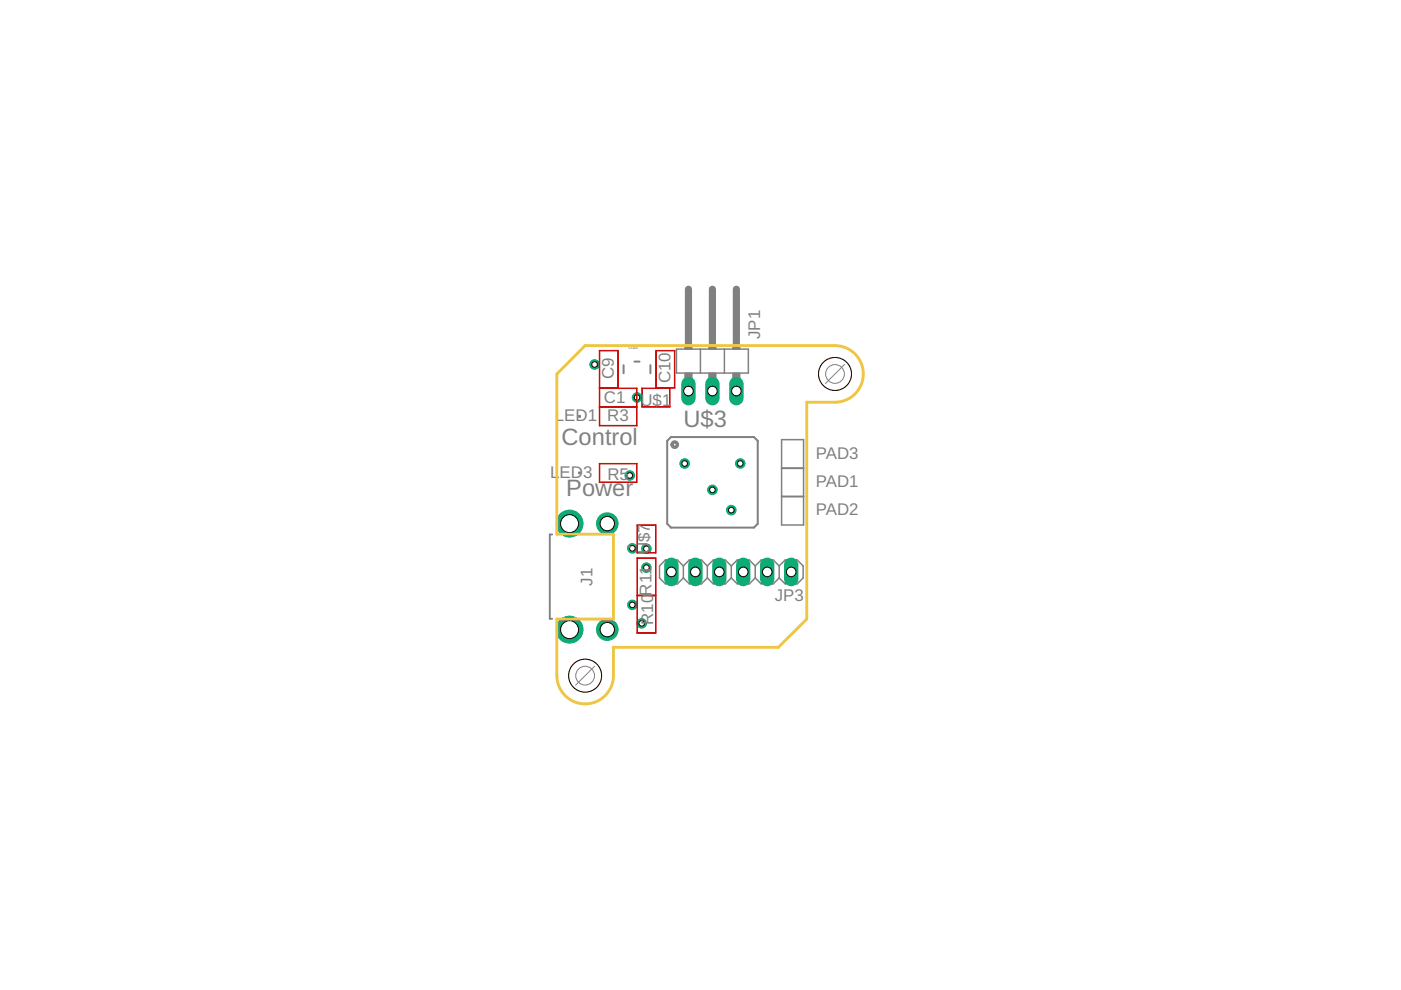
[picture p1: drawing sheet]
<svg xmlns="http://www.w3.org/2000/svg" width="297mm" height="210mm" viewBox="0 0 297 210" stroke-linecap="round" stroke-linejoin="round" font-family="sans-serif">
<circle cx="157" cy="98.3" r="1.02" fill="#0dab76" stroke="#0dab76" stroke-width=".21"/>
<circle cx="157" cy="98.3" r=".59" fill="#fff" stroke="#000" stroke-width=".21"/>
<circle cx="145.2" cy="98.3" r="1.02" fill="#0dab76" stroke="#0dab76" stroke-width=".21"/>
<circle cx="145.2" cy="98.3" r=".59" fill="#fff" stroke="#000" stroke-width=".21"/>
<circle cx="137.1" cy="120.4" r="1.02" fill="#0dab76" stroke="#0dab76" stroke-width=".21"/>
<circle cx="137.1" cy="120.4" r=".59" fill="#fff" stroke="#000" stroke-width=".21"/>
<circle cx="136.1" cy="132.2" r="1.02" fill="#0dab76" stroke="#0dab76" stroke-width=".21"/>
<circle cx="136.1" cy="132.2" r=".59" fill="#fff" stroke="#000" stroke-width=".21"/>
<circle cx="151" cy="103.9" r="1.02" fill="#0dab76" stroke="#0dab76" stroke-width=".21"/>
<circle cx="151" cy="103.9" r=".59" fill="#fff" stroke="#000" stroke-width=".21"/>
<circle cx="126.1" cy="77.3" r="1.02" fill="#0dab76" stroke="#0dab76" stroke-width=".21"/>
<circle cx="126.1" cy="77.3" r=".59" fill="#fff" stroke="#000" stroke-width=".21"/>
<circle cx="133.5" cy="100.8" r="1.02" fill="#0dab76" stroke="#0dab76" stroke-width=".21"/>
<circle cx="133.5" cy="100.8" r=".59" fill="#fff" stroke="#000" stroke-width=".21"/>
<circle cx="155" cy="108.2" r="1.02" fill="#0dab76" stroke="#0dab76" stroke-width=".21"/>
<circle cx="155" cy="108.2" r=".59" fill="#fff" stroke="#000" stroke-width=".21"/>
<circle cx="137.1" cy="116.4" r="1.02" fill="#0dab76" stroke="#0dab76" stroke-width=".21"/>
<circle cx="137.1" cy="116.4" r=".59" fill="#fff" stroke="#000" stroke-width=".21"/>
<circle cx="135.1" cy="84.3" r="1.02" fill="#0dab76" stroke="#0dab76" stroke-width=".21"/>
<circle cx="135.1" cy="84.3" r=".59" fill="#fff" stroke="#000" stroke-width=".21"/>
<circle cx="134.1" cy="116.3" r="1.02" fill="#0dab76" stroke="#0dab76" stroke-width=".21"/>
<circle cx="134.1" cy="116.3" r=".59" fill="#fff" stroke="#000" stroke-width=".21"/>
<circle cx="134.1" cy="128.2" r="1.02" fill="#0dab76" stroke="#0dab76" stroke-width=".21"/>
<circle cx="134.1" cy="128.2" r=".59" fill="#fff" stroke="#000" stroke-width=".21"/>
<g fill="#c90d0c" stroke="#c90d0c" stroke-width=".21">
<path d="M127.1 98.3h8z"/>
<path d="M135 98.3v4z"/>
<path d="M127.1 102.2l8 .1z"/>
<path d="M127.1 98.3v4z"/>
<path d="M127.1 90.2l8 .1z"/>
<path d="M127.1 86.3v4z"/>
<path d="M127.1 86.3l8 .1z"/>
<path d="M135 86.3v4z"/>
<path d="M131 74.3l.1 8z"/>
<path d="M127.1 74.3v8z"/>
<path d="M127.1 74.3l4 .1z"/>
<path d="M127.1 82.2l4 .1z"/>
<path d="M143 74.3l.1 8z"/>
<path d="M139 74.3l.1 8z"/>
<path d="M139 74.3l4.1 .1z"/>
<path d="M139 82.2l4.1 .1z"/>
<path d="M127.1 86.2l8 .1z"/>
<path d="M127.1 82.3l8 .1z"/>
<path d="M135 82.3v4z"/>
<path d="M127.1 82.3v4z"/>
<path d="M136.1 82.3l6 .1z"/>
<path d="M142 82.3v4z"/>
<path d="M136.1 86.2l6 .1z"/>
<path d="M136.1 82.3l.1 4z"/>
<path d="M135 111.3l.1 6z"/>
<path d="M135 111.3l4.1 .1z"/>
<path d="M139 111.3l.1 6z"/>
<path d="M135 117.2h4.1z"/>
<path d="M135 126.3l.1 8z"/>
<path d="M135 126.3h4.1z"/>
<path d="M139 126.3l.1 8z"/>
<path d="M135 134.2h4.1z"/>
<path d="M139 118.3l.1 8z"/>
<path d="M135 126.2h4.1z"/>
<path d="M135 118.3l.1 8z"/>
<path d="M135 118.3l4.1 .1z"/>
</g>
<g fill="#808080" stroke="#808080" stroke-width=".21">
<path d="M122.7 100.1h.4v.4h-.4z"/>
<path d="M145.2 73h1.5v1h-1.5z"/>
<path d="M150.3 73h1.5v1h-1.5z"/>
<path d="M155.4 73h1.5v1h-1.5z"/>
<path d="M145.2 79.1h1.5v2h-1.5z"/>
<path d="M150.3 79.1h1.5v2h-1.5z"/>
<path d="M155.4 79.1h1.5v2h-1.5z"/>
<path d="M122.7 88.1h.4v.4h-.4z"/>
</g>
<path d="M132.2 77.4v1.7M134.5 76.7h1.1M137.9 77.4v1.7M141.5 93.5l.8-.8h17.6l.8 .8v17.6l-.8 .8h-17.6l-.8-.8z" fill="none" stroke="#808080" stroke-width=".42"/>
<path d="M142.5 93.7a.82 .82 0 0 1 1.3 .1 .82 .82 0 0 1-.5 1.3 .82 .82 0 0 1-1.1-.8h.5a.31 .31 0 0 1 .5-.3 .31 .31 0 0 1 .1 .5 .31 .31 0 0 1-.5-.1l-.6-.1z" fill-rule="evenodd" fill="#808080" stroke="#808080" stroke-width=".21"/>
<g fill="none" stroke="#808080" stroke-width=".32">
<path d="M143.4 74h15.3v5.1h-15.3zM148.5 74v5.1M153.6 74v5.1M165.7 99.2h4.7M165.7 93.2h4.7v18.1h-4.7zM165.7 99.3h4.7M144.9 120l-1.3-1.3h-2.5l-1.3 1.3v2.5l1.3 1.3h2.5l1.3-1.3M144.9 120v2.5M144.9 120l1.3-1.3h2.5l1.3 1.3M150 120v2.5M150 120l1.2-1.3h2.6l1.2 1.3M155 120l1.3-1.3h2.6l1.2 1.3"/>
<path d="M155 120v2.5M160.1 120l1.3-1.3h2.5l1.3 1.3M160.1 120v2.5M165.2 120l1.3-1.3h2.5l1.3 1.3v2.5l-1.3 1.3h-2.5l-1.3-1.3M165.2 120v2.5M165.7 105.3h4.7M165.7 105.2h4.7M144.9 122.5l1.3 1.3h2.5l1.3-1.3M150 122.5l1.2 1.3h2.6l1.2-1.3M155 122.5l1.3 1.3h2.6l1.2-1.3M160.1 122.5l1.3 1.3h2.5l1.3-1.3"/>
</g>
<path d="M146 61.3v11.4M151 61.3v11.4M156.1 61.3v11.4" fill="none" stroke="#808080" stroke-width="1.5"/>
<path d="M117.1 113.3h-.5v17.9h.5M133.3 115.9h.2M133.3 115.9h.1M133.5 115.9h.1" fill="none" stroke="#808080" stroke-width=".4"/>
<path d="M167.7 119.7v3.1" fill="none" stroke="#0dab76" stroke-width="3"/>
<circle cx="167.7" cy="121.3" r="1.02" fill="#fff" stroke="#000" stroke-width=".21"/>
<path d="M162.7 119.7v3.1" fill="none" stroke="#0dab76" stroke-width="3"/>
<circle cx="162.7" cy="121.3" r="1.02" fill="#fff" stroke="#000" stroke-width=".21"/>
<path d="M157.6 119.7v3.1" fill="none" stroke="#0dab76" stroke-width="3"/>
<circle cx="157.6" cy="121.3" r="1.02" fill="#fff" stroke="#000" stroke-width=".21"/>
<path d="M152.5 119.7v3.1" fill="none" stroke="#0dab76" stroke-width="3"/>
<circle cx="152.5" cy="121.3" r="1.02" fill="#fff" stroke="#000" stroke-width=".21"/>
<path d="M147.4 119.7v3.1" fill="none" stroke="#0dab76" stroke-width="3"/>
<circle cx="147.4" cy="121.3" r="1.02" fill="#fff" stroke="#000" stroke-width=".21"/>
<path d="M142.3 119.7v3.1" fill="none" stroke="#0dab76" stroke-width="3"/>
<circle cx="142.3" cy="121.3" r="1.02" fill="#fff" stroke="#000" stroke-width=".21"/>
<path d="M146 81.4v3" fill="none" stroke="#0dab76" stroke-width="3"/>
<circle cx="146" cy="82.9" r="1.02" fill="#fff" stroke="#000" stroke-width=".21"/>
<path d="M151 81.4v3" fill="none" stroke="#0dab76" stroke-width="3"/>
<circle cx="151" cy="82.9" r="1.02" fill="#fff" stroke="#000" stroke-width=".21"/>
<path d="M156.1 81.4v3" fill="none" stroke="#0dab76" stroke-width="3"/>
<circle cx="156.1" cy="82.9" r="1.02" fill="#fff" stroke="#000" stroke-width=".21"/>
<circle cx="128.8" cy="111" r="2.29" fill="#0dab76" stroke="#0dab76" stroke-width=".21"/>
<circle cx="128.8" cy="111" r="1.52" fill="#fff" stroke="#000" stroke-width=".21"/>
<circle cx="120.8" cy="111" r="2.86" fill="#0dab76" stroke="#0dab76" stroke-width=".21"/>
<circle cx="120.8" cy="111" r="1.91" fill="#fff" stroke="#000" stroke-width=".21"/>
<circle cx="120.8" cy="133.5" r="2.86" fill="#0dab76" stroke="#0dab76" stroke-width=".21"/>
<circle cx="120.8" cy="133.5" r="1.91" fill="#fff" stroke="#000" stroke-width=".21"/>
<circle cx="128.8" cy="133.5" r="2.29" fill="#0dab76" stroke="#0dab76" stroke-width=".21"/>
<circle cx="128.8" cy="133.5" r="1.52" fill="#fff" stroke="#000" stroke-width=".21"/>
<path d="M177 73.3h-52.9l-6 6M171 85.3v46M130.1 137.2h34.9" fill="none" stroke="#eec643" stroke-width=".61"/>
<circle cx="177" cy="79.3" r="3.5" fill="none" stroke="#eec643" stroke-width=".21"/>
<circle cx="177" cy="79.3" r="3.5" fill="#fff" stroke="#000" stroke-width=".21"/>
<circle cx="124.1" cy="143.3" r="3.5" fill="none" stroke="#eec643" stroke-width=".21"/>
<circle cx="124.1" cy="143.3" r="3.5" fill="#fff" stroke="#000" stroke-width=".21"/>
<path d="M118.1 79.3v34h12v18h-12v12a6 6 0 0 0 6 5.9 6 6 0 0 0 6-5.9v-6.1M177 73.3a6 6 0 0 1 6 6 6 6 0 0 1-6 6h-6M171 131.3l-6 5.9" fill="none" stroke="#eec643" stroke-width=".61"/>
<g fill="none" stroke="#808080" stroke-width=".21">
<path d="M179.1 77.3l-4.1 4M126.1 141.2l-4.1 4.1"/>
<circle cx="177" cy="79.3" r="1.99"/>
<circle cx="124.1" cy="143.3" r="1.99"/>
</g>
<g font-size="5" fill="#808080">
<text x="119.1" y="94.3">Control</text>
<text x="144.9" y="90.6">U$3</text>
<text x="120.1" y="105.3">Power</text>
</g>
<g font-size="3.6" fill="#808080">
<text x="161.2" y="71.9" transform="rotate(-90 161.2 71.9)">JP1</text>
<text x="130.1" y="80.3" transform="rotate(-90 130.1 80.3)">C9</text>
<text x="142.1" y="81.3" transform="rotate(-90 142.1 81.3)">C10</text>
<text x="117.6" y="89.4">LED1</text>
<text x="128" y="85.4">C1</text>
<text x="128.8" y="89.4">R3</text>
<text x="135.8" y="86">U$1</text>
<text x="116.6" y="101.4">L</text>
<text x="118.6" y="101.4">ED3</text>
<text x="128.8" y="101.7">R5</text>
<text x="173" y="97.2">PAD3</text>
<text x="173" y="103.2">PAD1</text>
<text x="173" y="109.2">PAD2</text>
<text x="137.8" y="117.5" transform="rotate(-90 137.8 117.5)">U$7</text>
<text x="125.6" y="124.2" transform="rotate(-90 125.6 124.2)">J1</text>
<text x="138.1" y="126.3" transform="rotate(-90 138.1 126.3)">R11</text>
<text x="164.3" y="127.5">JP3</text>
<text x="138.5" y="132.5" transform="rotate(-90 138.5 132.5)">R10</text>
</g>
<text font-size="1.1" fill="#808080" x="133.3" y="74">U$2</text>
</svg>
